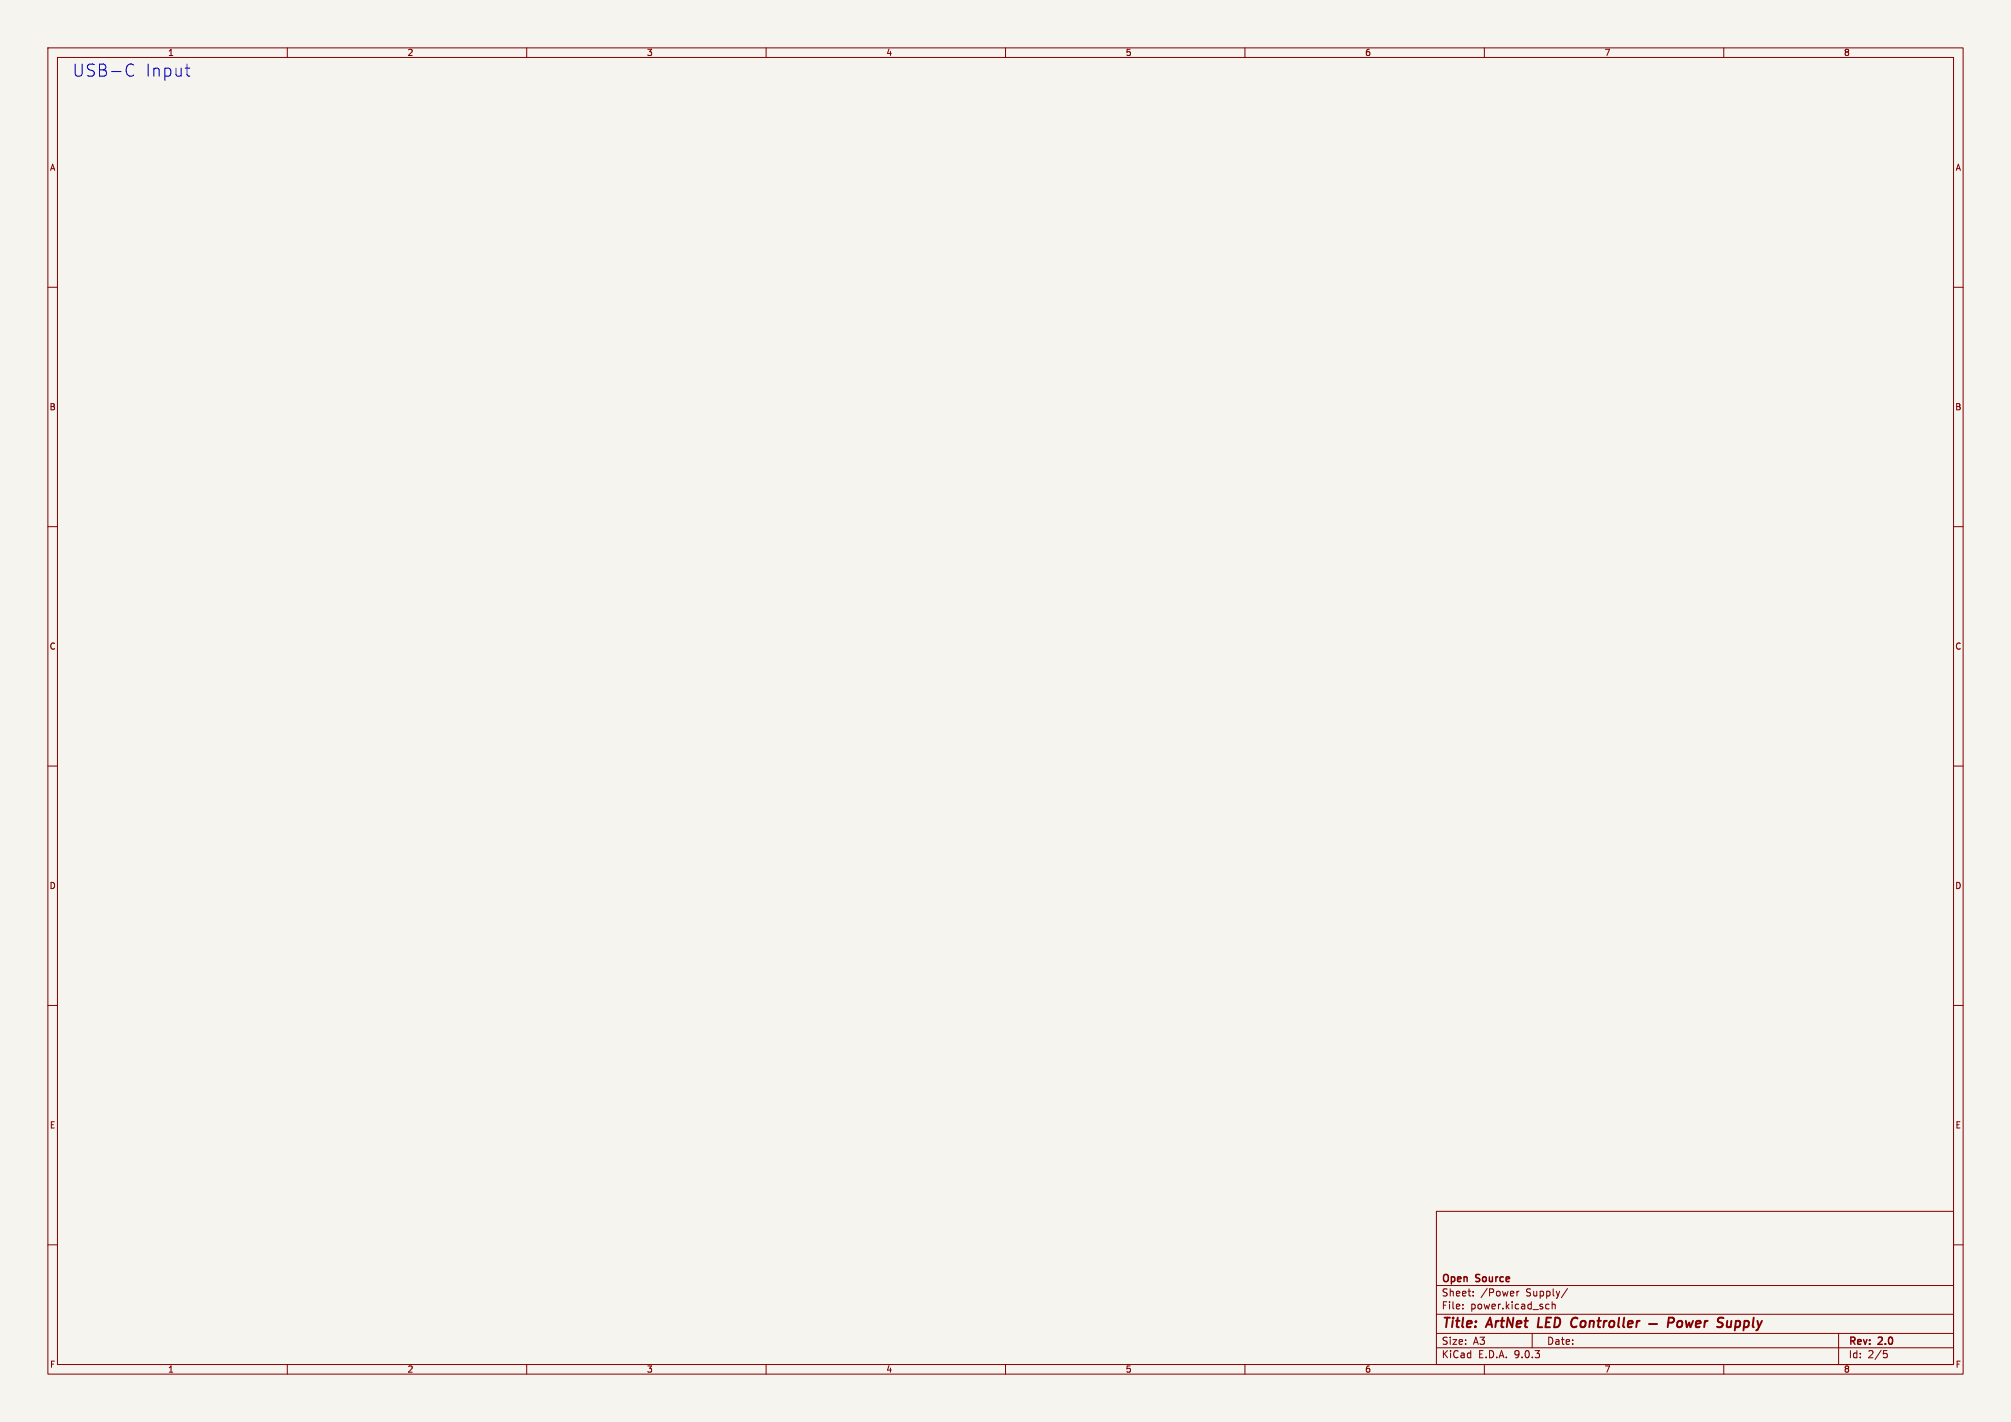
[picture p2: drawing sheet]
<svg xmlns="http://www.w3.org/2000/svg" width="420mm" height="297mm" viewBox="0 0 420 297" stroke-linecap="round" stroke-linejoin="round" font-family="sans-serif">
<path d="M0 0h420v297h-420z" fill="#f5f4ef" stroke="#f5f4ef" stroke-width=".21"/>
<g fill="none" stroke="#840000" stroke-width=".21">
<path d="M10 10h400v277h-400zM12 12h396v273h-396zM60 10v2M110 10v2M160 10v2M210 10v2M260 10v2M310 10v2M360 10v2M10 60h2M408 60h2M10 110h2"/>
<path d="M408 110h2M10 160h2M408 160h2M10 210h2M408 210h2M300 253h108v32h-108zM10 260h2M300 278.5h108M300 274.5h108M300 268.5h108M305.5 273.2v.2M305.5 272.5v.1"/>
<path d="M307.7 270.5v.2M307.7 269.8v.1M316.8 269.7v1M317.2 269.7l-.4 .3M320 278.5v3M323.1 272.4l.4 .1M323.5 273.3l-.4 .1M324.2 272.5l.2-.1 .3 .1 .1 .9M324.2 271.9v1.5M327.4 269.1l-1.3 1.9M384 278.5v6.5M408 260h2"/>
<path d="M60 285v2M110 285v2M160 285v2M210 285v2M260 285v2M300 281.5h108M310 285v2M360 285v2M393.4 282.1h.7M393.5 282.7h.4l.3 .2-.2 .6-.5 .1"/>
</g>
<g fill="none" stroke="#840000" stroke-width=".4">
<path d="M321.4 275.2l-.3 2h1M329.1 275.2l-.5 .1M329.2 277.1l-.5 .1M344.4 276.5h1.7M348.4 276.3h.8l.3-.2a.51 .51 0 0 0-.2-.9h-.8l-.2 2M350.4 276.1l.1-.1a.5 .5 0 0 1 .9 .3l-.1 .5-.2 .3a.5 .5 0 0 1-.9-.3zM352.1 275.9l.2 1.3 .5-.9 .2 .9 .6-1.3M354.2 276.5l1-.2-.1-.3h-.8l-.2 .9 .3 .3 .6-.1M356.1 275.9l-.2 1.3M356.6 275.9l-.3 .1-.3 .3M360 275.3a.85 .85 0 0 0-1.1 .1l-.1 .6 .9 .4-.1 .6a.85 .85 0 0 1-1 .1M360.7 275.9v1.2l.4 .1 .4-.2"/>
<path d="M361.6 275.9l-.2 1.3"/>
</g>
<path d="M26.8 13.5a.89 .89 0 0 1 1.1 .1M27.9 15.7a.89 .89 0 0 1-1.1 .1M38.7 14.2h1M39.2 15.8l.5 .1" fill="none" stroke="#0000c2" stroke-width=".21"/>
<g font-size="3.5" fill="#0000c2">
<text x="15" y="16.2">USB-C</text>
<text x="30.2" y="16.2">Input</text>
</g>
<g font-size="2.8" fill="#840000">
<text x="301" y="277.9">Title:</text>
<text x="310.6" y="277.9">ArtNet</text>
<text x="322" y="277.9">LED</text>
<text x="329.8" y="277.9">Controller</text>
<text x="362.7" y="277.9">Supply</text>
</g>
<g font-size="2.1" fill="#840000">
<text x="301" y="268.2">Open</text>
<text x="308.3" y="268.2">Source</text>
<text x="301" y="273.7">File:</text>
<text x="301" y="271">Sheet:</text>
<text x="307.1" y="273.7">power.kicad_sch</text>
<text x="309.2" y="271">/Power</text>
<text x="318.7" y="271">Supply/</text>
<text x="301" y="281.1">Size:</text>
<text x="307.6" y="281.1">A3</text>
<text x="323" y="281.1">Date:</text>
<text x="386" y="281.3">Rev:</text>
<text x="392.4" y="281.3">2.0</text>
<text x="301" y="283.9">KiCad</text>
<text x="308.7" y="283.9">E.D.A.</text>
<text x="316.3" y="283.9">9.0.3</text>
<text x="386" y="283.9">Id:</text>
<text x="390.1" y="283.9">2/5</text>
</g>
<g font-size="1.8" fill="#840000">
<text x="35" y="11.9">1</text>
<text x="85" y="11.9">2</text>
<text x="135" y="11.9">3</text>
<text x="185" y="11.9">4</text>
<text x="235" y="11.9">5</text>
<text x="285" y="11.9">6</text>
<text x="335" y="11.9">7</text>
<text x="385" y="11.9">8</text>
<text x="10.3" y="35.9">A</text>
<text x="408.3" y="35.9">A</text>
<text x="10.3" y="85.9">B</text>
<text x="408.2" y="85.9">B</text>
<text x="10.3" y="135.9">C</text>
<text x="408.2" y="135.9">C</text>
<text x="10.3" y="185.9">D</text>
<text x="408.2" y="185.9">D</text>
<text x="10.3" y="235.9">E</text>
<text x="408.3" y="235.9">E</text>
<text x="10.3" y="285.9">F</text>
<text x="35" y="286.9">1</text>
<text x="85" y="286.9">2</text>
<text x="135" y="286.9">3</text>
<text x="185" y="286.9">4</text>
<text x="235" y="286.9">5</text>
<text x="285" y="286.9">6</text>
<text x="335" y="286.9">7</text>
<text x="385" y="286.9">8</text>
<text x="408.3" y="285.9">F</text>
</g>
</svg>
